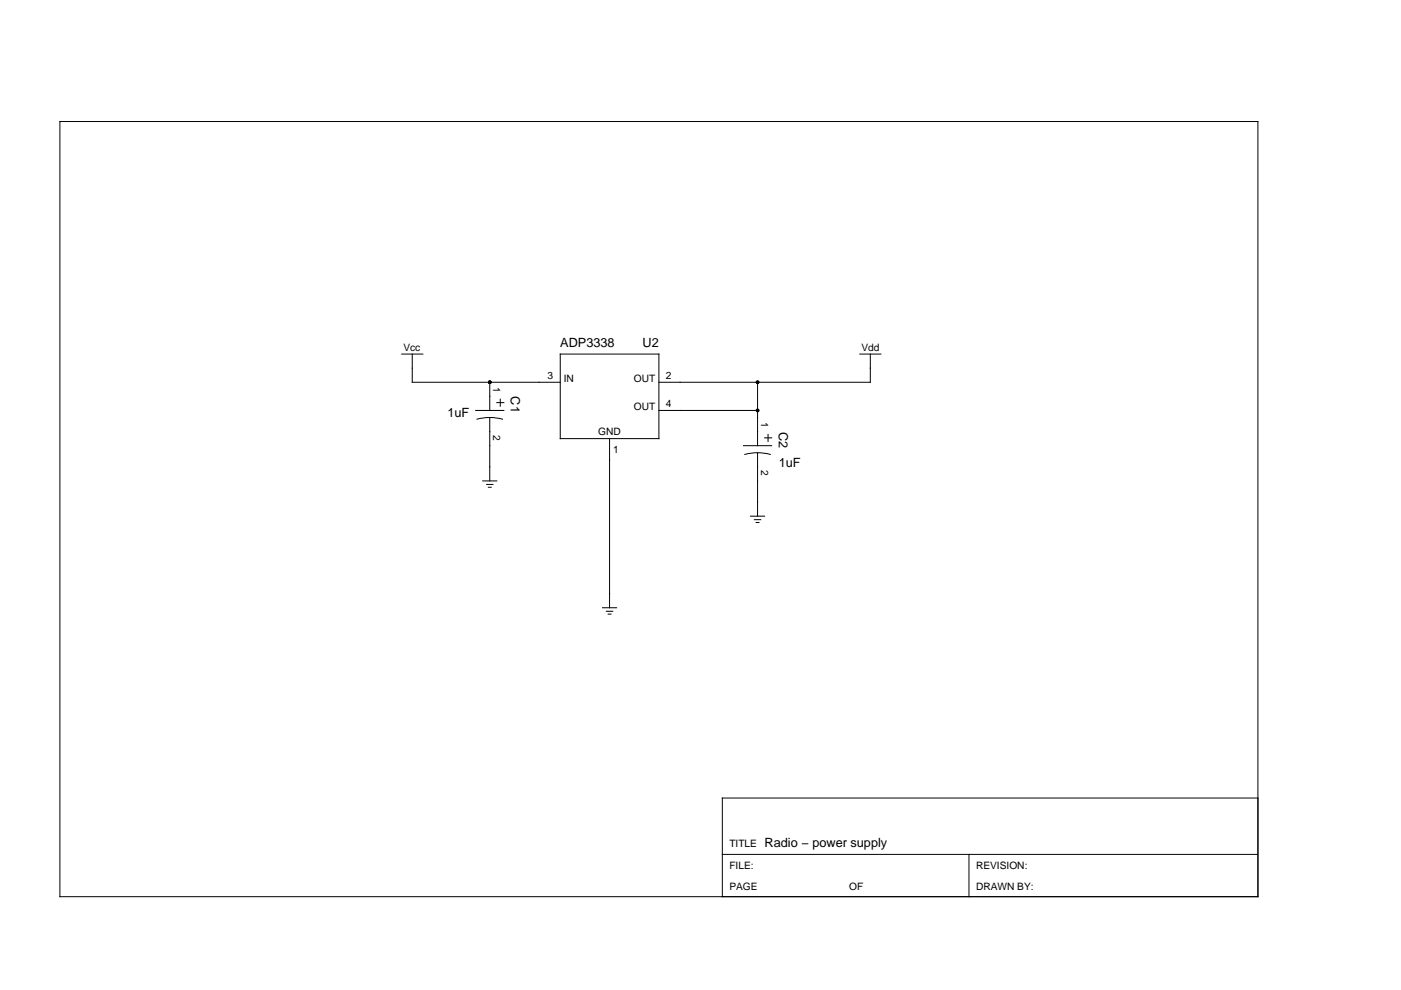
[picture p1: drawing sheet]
<svg xmlns="http://www.w3.org/2000/svg" width="297mm" height="210mm" viewBox="0 0 297 210" stroke-linecap="round" stroke-linejoin="round" font-family="sans-serif">
<g fill="none" stroke="#000" stroke-width=".21">
<path d="M12.7 25.8h254v164.3h-254zM85.2 75.1h4.4M87.4 75.1v5.9h31.4M118.8 75.1h20.9v17.9h-20.9zM182.3 75.1h4.5M184.5 75.1v5.9h-44.8M100.9 87h5.9M101.1 88.9a10.5 10.5 0 0 1 5.4 0M103.8 81v6M103.8 88.5v13.5M105.3 85.4h1.5M106.1 84.6v1.5"/>
<path d="M129.2 93v35.9M139.7 87h20.9M157.6 94.5h6M157.9 96.3a10.5 10.5 0 0 1 5.4 0M160.6 81v13.5M160.6 96v13.4M162.1 92.8h1.5M162.8 92.1v1.5M102.3 102h3M103.2 102.7h1.3M103.5 103.3h.6M159.1 109.4h3"/>
<path d="M159.9 110.2h1.4M160.3 110.8h.6M127.7 128.9h3M128.6 129.6h1.3M128.9 130.2h.6M266.7 169.2h-113.6v20.9M153.1 181.2h113.6M205.4 181.2v8.9"/>
</g>
<g fill="#000">
<circle cx="103.8" cy="81" r=".37"/>
<circle cx="160.6" cy="87" r=".37"/>
<circle cx="160.6" cy="81" r=".37"/>
</g>
<g font-size="2.7">
<text x="118.8" y="73.6">ADP3338</text>
<text x="136.3" y="73.6">U2</text>
<text x="94.9" y="88.5">1uF</text>
<text x="108.3" y="84" transform="rotate(90 108.3 84)">C1</text>
<text x="165.1" y="91.5" transform="rotate(90 165.1 91.5)">C2</text>
<text x="165.1" y="99">1uF</text>
<text x="162.1" y="179.7">Radio − power supply</text>
</g>
<g font-size="2.2">
<text x="85.5" y="74.3">Vcc</text>
<text x="182.7" y="74.3">Vdd</text>
<text x="104.6" y="82.1" transform="rotate(90 104.6 82.1)">1</text>
<text x="116.1" y="80.3">3</text>
<text x="119.5" y="81">IN</text>
<text x="134.4" y="81">OUT</text>
<text x="141.2" y="80.3">2</text>
<text x="134.4" y="87">OUT</text>
<text x="141.2" y="86.3">4</text>
<text x="161.4" y="89.6" transform="rotate(90 161.4 89.6)">1</text>
<text x="104.6" y="92.3" transform="rotate(90 104.6 92.3)">2</text>
<text x="126.8" y="92.3">GND</text>
<text x="130" y="96">1</text>
<text x="161.4" y="99.7" transform="rotate(90 161.4 99.7)">2</text>
<text x="154.6" y="179.7">TITLE</text>
<text x="154.6" y="184.1">FILE:</text>
<text x="206.9" y="184.1">REVISION:</text>
<text x="154.6" y="188.6">PAGE</text>
<text x="180" y="188.6">OF</text>
<text x="206.9" y="188.6">DRAWN BY:</text>
</g>
</svg>
